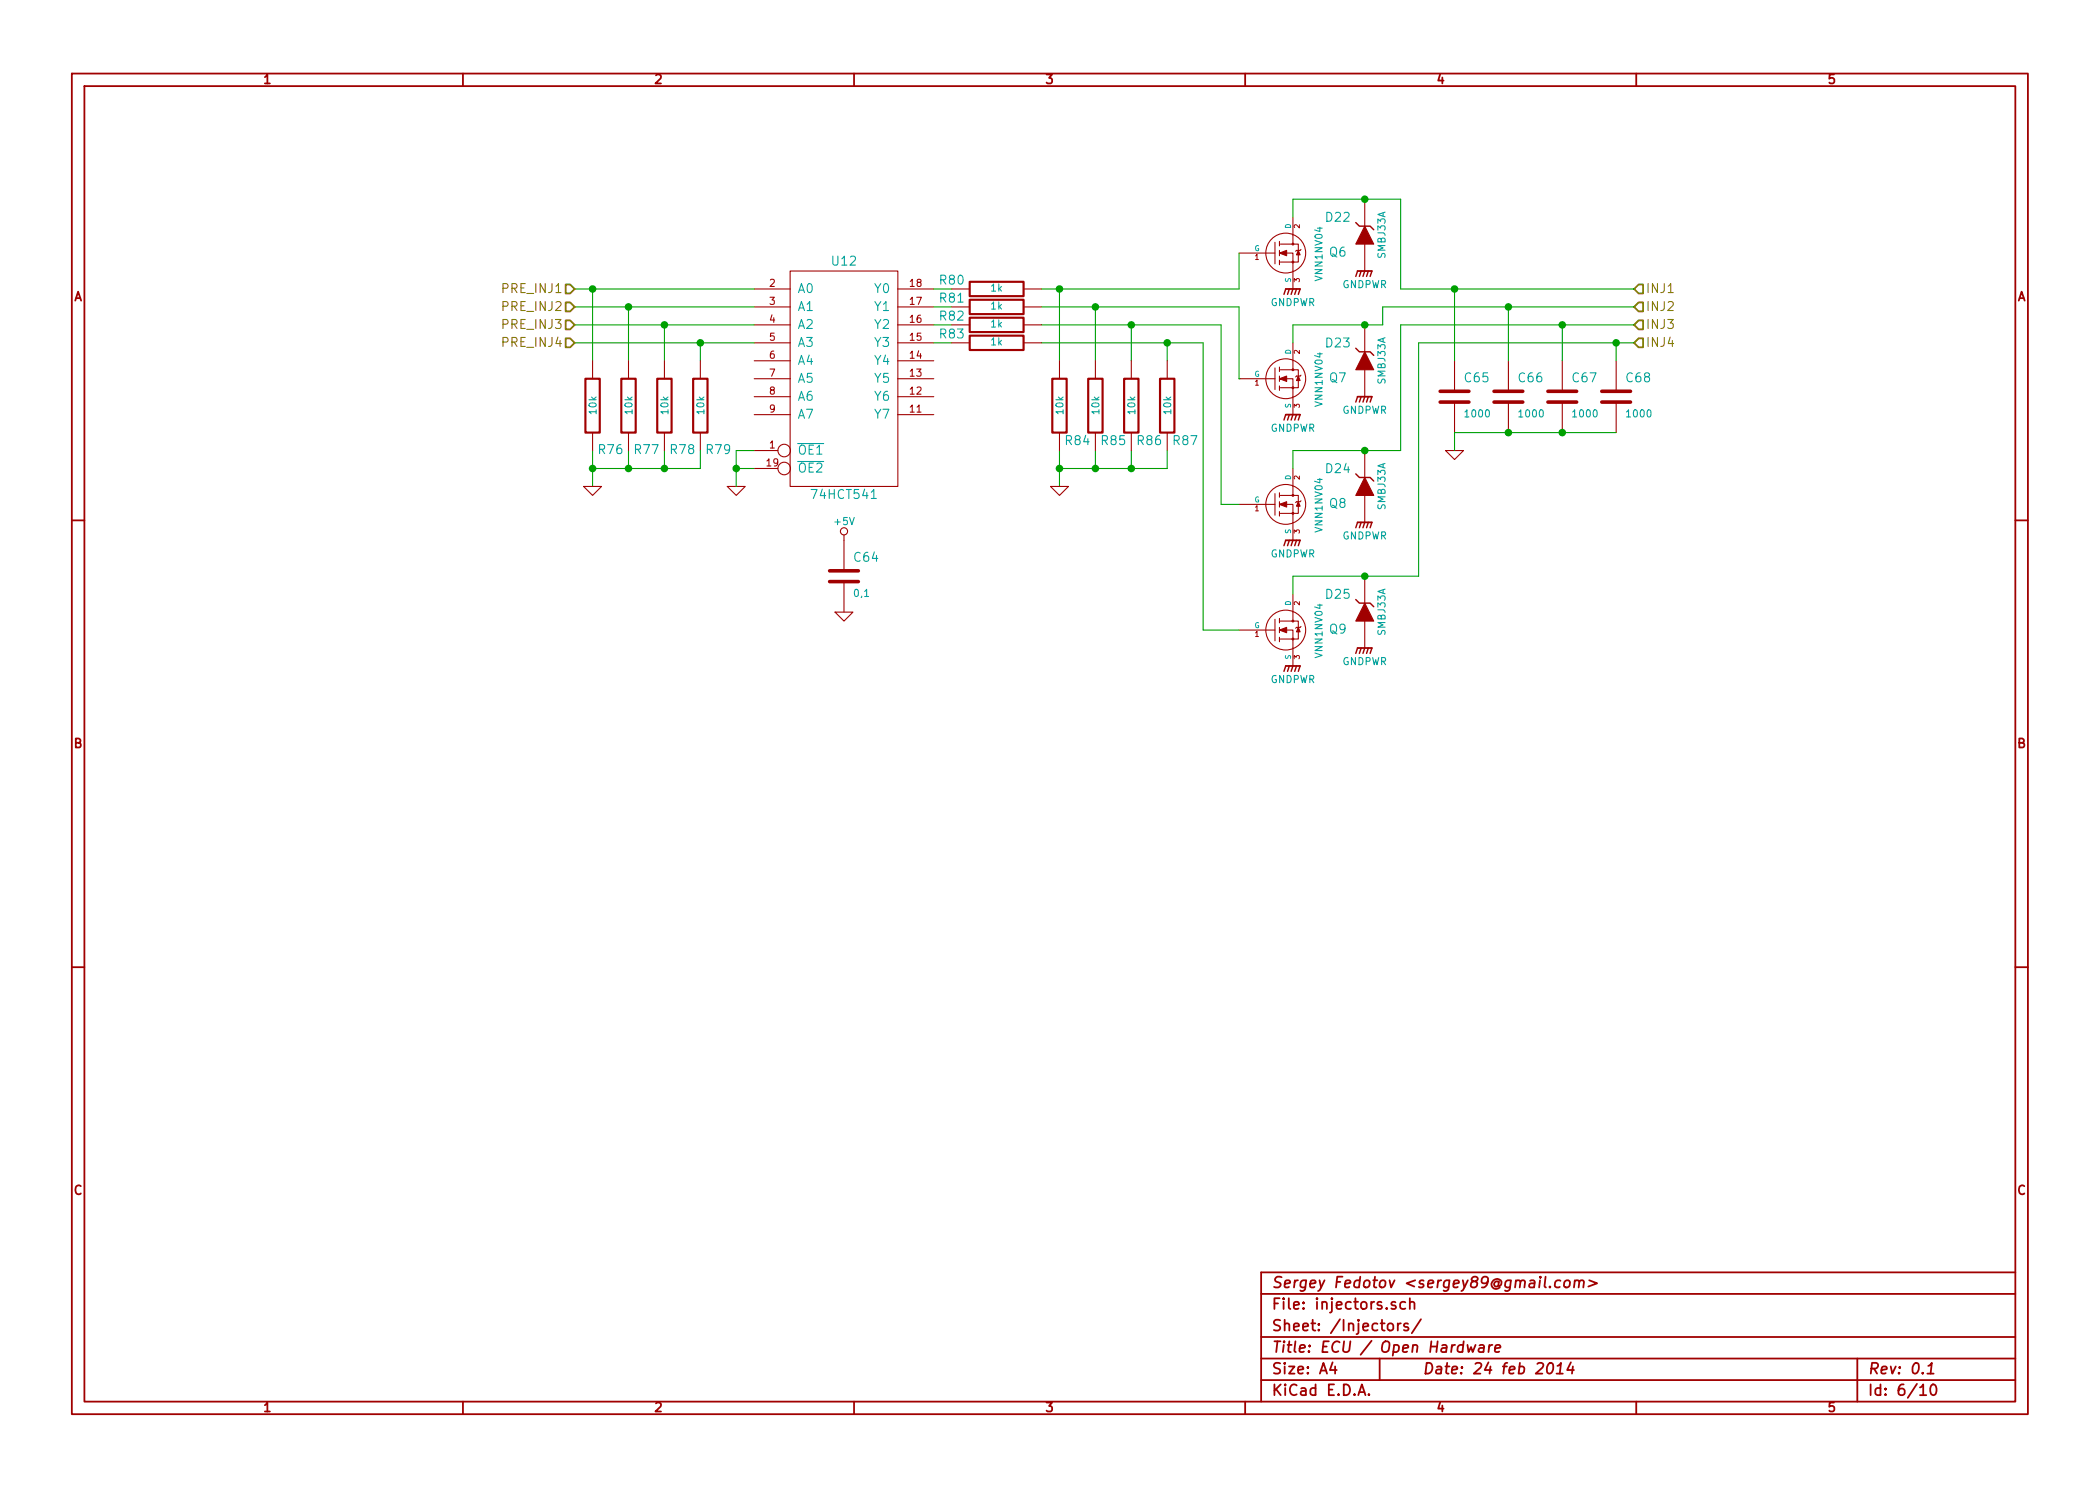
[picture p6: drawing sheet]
EESchema Schematic File Version 2
LIBS:openecu
LIBS:openecu-cache
EELAYER 27 0
EELAYER END
$Descr A4 11693 8268
encoding utf-8
Sheet 6 10
Title "ECU / Open Hardware"
Date "24 feb 2014"
Rev "0.1"
Comp "Sergey Fedotov <sergey89@gmail.com>"
Comment1 ""
Comment2 ""
Comment3 ""
Comment4 ""
$EndDescr
$Comp
L 74HCT541 U12
U 1 1
P 4700 2100
F 0 "U12" H 4700 2750 50  0000 C CNN
F 1 "74HCT541" H 4700 1450 50  0000 C CNN
F 2 "~" H 5900 2950 60  0000 C CNN
F 3 "~" H 5900 2950 60  0000 C CNN
	1    4700 2100
	1    0    0    -1  
$EndComp
$Comp
L GND #PWR109
U 1 1
P 4100 2700
F 0 "#PWR109" H 4100 2700 30  0001 C CNN
F 1 "GND" H 4100 2630 30  0001 C CNN
F 2 "~" H 4100 2700 60  0000 C CNN
F 3 "~" H 4100 2700 60  0000 C CNN
	1    4100 2700
	1    0    0    -1  
$EndComp
$Comp
L VNN1NV04 Q6
U 1 1
P 7100 1400
F 0 "Q6" H 7500 1400 50  0000 R CNN
F 1 "VNN1NV04" V 7350 1550 40  0000 R CNN
F 2 "SOT223" H 6950 1500 29  0001 C CNN
F 3 "~" H 7100 1400 60  0000 C CNN
	1    7100 1400
	1    0    0    -1  
$EndComp
$Comp
L GNDPWR #PWR113
U 1 1
P 7200 1600
F 0 "#PWR113" H 7200 1650 40  0001 C CNN
F 1 "GNDPWR" H 7200 1520 40  0000 C CNN
F 2 "~" H 7200 1600 60  0000 C CNN
F 3 "~" H 7200 1600 60  0000 C CNN
	1    7200 1600
	1    0    0    -1  
$EndComp
$Comp
L VNN1NV04 Q7
U 1 1
P 7100 2100
F 0 "Q7" H 7500 2100 50  0000 R CNN
F 1 "VNN1NV04" V 7350 2250 40  0000 R CNN
F 2 "SOT223" H 6950 2200 29  0001 C CNN
F 3 "~" H 7100 2100 60  0000 C CNN
	1    7100 2100
	1    0    0    -1  
$EndComp
$Comp
L GNDPWR #PWR114
U 1 1
P 7200 2300
F 0 "#PWR114" H 7200 2350 40  0001 C CNN
F 1 "GNDPWR" H 7200 2220 40  0000 C CNN
F 2 "~" H 7200 2300 60  0000 C CNN
F 3 "~" H 7200 2300 60  0000 C CNN
	1    7200 2300
	1    0    0    -1  
$EndComp
$Comp
L VNN1NV04 Q8
U 1 1
P 7100 2800
F 0 "Q8" H 7500 2800 50  0000 R CNN
F 1 "VNN1NV04" V 7350 2950 40  0000 R CNN
F 2 "SOT223" H 6950 2900 29  0001 C CNN
F 3 "~" H 7100 2800 60  0000 C CNN
	1    7100 2800
	1    0    0    -1  
$EndComp
$Comp
L GNDPWR #PWR115
U 1 1
P 7200 3000
F 0 "#PWR115" H 7200 3050 40  0001 C CNN
F 1 "GNDPWR" H 7200 2920 40  0000 C CNN
F 2 "~" H 7200 3000 60  0000 C CNN
F 3 "~" H 7200 3000 60  0000 C CNN
	1    7200 3000
	1    0    0    -1  
$EndComp
$Comp
L VNN1NV04 Q9
U 1 1
P 7100 3500
F 0 "Q9" H 7500 3500 50  0000 R CNN
F 1 "VNN1NV04" V 7350 3650 40  0000 R CNN
F 2 "SOT223" H 6950 3600 29  0001 C CNN
F 3 "~" H 7100 3500 60  0000 C CNN
	1    7100 3500
	1    0    0    -1  
$EndComp
$Comp
L GNDPWR #PWR116
U 1 1
P 7200 3700
F 0 "#PWR116" H 7200 3750 40  0001 C CNN
F 1 "GNDPWR" H 7200 3620 40  0000 C CNN
F 2 "~" H 7200 3700 60  0000 C CNN
F 3 "~" H 7200 3700 60  0000 C CNN
	1    7200 3700
	1    0    0    -1  
$EndComp
Text HLabel 9100 1600 2    50   Input ~ 0
INJ1
Text HLabel 9100 1700 2    50   Input ~ 0
INJ2
Text HLabel 9100 1800 2    50   Input ~ 0
INJ3
Text HLabel 9100 1900 2    50   Input ~ 0
INJ4
Wire Wire Line
	4100 2500 4100 2600
Wire Wire Line
	4100 2600 4100 2700
Wire Wire Line
	4100 2500 4200 2500
Wire Wire Line
	4200 2600 4100 2600
Connection ~ 4100 2600
Wire Wire Line
	5200 1600 5300 1600
Wire Wire Line
	5200 1700 5300 1700
Wire Wire Line
	5200 1800 5300 1800
Wire Wire Line
	5200 1900 5300 1900
Wire Wire Line
	5900 2000 5900 1600
Wire Wire Line
	5800 1600 5900 1600
Wire Wire Line
	5900 1600 6900 1600
Wire Wire Line
	6100 2000 6100 1700
Wire Wire Line
	5800 1700 6100 1700
Wire Wire Line
	6100 1700 6900 1700
Wire Wire Line
	6300 2000 6300 1800
Wire Wire Line
	5800 1800 6300 1800
Wire Wire Line
	6300 1800 6800 1800
Wire Wire Line
	6500 2000 6500 1900
Wire Wire Line
	5800 1900 6500 1900
Wire Wire Line
	6500 1900 6700 1900
Wire Wire Line
	7200 1100 7600 1100
Wire Wire Line
	7600 1100 7800 1100
Wire Wire Line
	7200 1100 7200 1200
Wire Wire Line
	7200 1800 7600 1800
Wire Wire Line
	7600 1800 7700 1800
Wire Wire Line
	7200 1800 7200 1900
Wire Wire Line
	7200 2500 7600 2500
Wire Wire Line
	7600 2500 7800 2500
Wire Wire Line
	7200 2500 7200 2600
Wire Wire Line
	7200 3200 7600 3200
Wire Wire Line
	7600 3200 7900 3200
Wire Wire Line
	7200 3200 7200 3300
Wire Wire Line
	6900 3500 6700 3500
Wire Wire Line
	6700 3500 6700 1900
Connection ~ 6500 1900
Wire Wire Line
	6800 1800 6800 2800
Wire Wire Line
	6800 2800 6900 2800
Connection ~ 6300 1800
Wire Wire Line
	6900 2100 6900 2100
Wire Wire Line
	6900 1700 6900 2100
Connection ~ 6100 1700
Wire Wire Line
	6900 1600 6900 1400
Connection ~ 5900 1600
Wire Wire Line
	5900 2600 6100 2600
Wire Wire Line
	6100 2600 6300 2600
Wire Wire Line
	6300 2600 6500 2600
Wire Wire Line
	6300 2500 6300 2600
Connection ~ 6300 2600
Wire Wire Line
	6100 2500 6100 2600
Connection ~ 6100 2600
Wire Wire Line
	7800 1100 7800 1600
Wire Wire Line
	7800 1600 8100 1600
Wire Wire Line
	8100 1600 9100 1600
Wire Wire Line
	7900 1900 9000 1900
Wire Wire Line
	9000 1900 9100 1900
Wire Wire Line
	7800 2500 7800 1800
Wire Wire Line
	7800 1800 8700 1800
Wire Wire Line
	8700 1800 9100 1800
Wire Wire Line
	7900 3200 7900 1900
Wire Wire Line
	5900 2500 5900 2600
Wire Wire Line
	5900 2600 5900 2700
Wire Wire Line
	3300 2600 3500 2600
Wire Wire Line
	3500 2600 3700 2600
Wire Wire Line
	3700 2600 3900 2600
Wire Wire Line
	3700 2500 3700 2600
Connection ~ 3700 2600
Wire Wire Line
	3500 2500 3500 2600
Connection ~ 3500 2600
Wire Wire Line
	3300 2500 3300 2600
Wire Wire Line
	3300 2600 3300 2700
Wire Wire Line
	3200 1900 3900 1900
Wire Wire Line
	3900 1900 4200 1900
Wire Wire Line
	3200 1800 3700 1800
Wire Wire Line
	3700 1800 4200 1800
Wire Wire Line
	3200 1700 3500 1700
Wire Wire Line
	3500 1700 4200 1700
Wire Wire Line
	3200 1600 3300 1600
Wire Wire Line
	3300 1600 4200 1600
Wire Wire Line
	3300 2000 3300 1600
Connection ~ 3300 1600
Wire Wire Line
	3500 2000 3500 1700
Connection ~ 3500 1700
Wire Wire Line
	3700 2000 3700 1800
Connection ~ 3700 1800
Wire Wire Line
	3900 2000 3900 1900
Connection ~ 3900 1900
Text HLabel 3200 1600 0    50   Input ~ 0
PRE_INJ1
Text HLabel 3200 1700 0    50   Input ~ 0
PRE_INJ2
Text HLabel 3200 1800 0    50   Input ~ 0
PRE_INJ3
Text HLabel 3200 1900 0    50   Input ~ 0
PRE_INJ4
$Comp
L +5V #PWR110
U 1 1
P 4700 3000
F 0 "#PWR110" H 4700 3090 20  0001 C CNN
F 1 "+5V" H 4700 3100 40  0000 C CNN
F 2 "~" H 4700 3000 60  0000 C CNN
F 3 "~" H 4700 3000 60  0000 C CNN
	1    4700 3000
	1    0    0    -1  
$EndComp
$Comp
L GND #PWR111
U 1 1
P 4700 3400
F 0 "#PWR111" H 4700 3400 30  0001 C CNN
F 1 "GND" H 4700 3330 30  0001 C CNN
F 2 "~" H 4700 3400 60  0000 C CNN
F 3 "~" H 4700 3400 60  0000 C CNN
	1    4700 3400
	1    0    0    -1  
$EndComp
$Comp
L SMBJ33A D24
U 1 1
P 7600 2700
F 0 "D24" V 7700 2850 50  0000 C CNN
F 1 "SMBJ33A" H 7600 2600 40  0000 C CNN
F 2 "~" H 7600 2700 60  0000 C CNN
F 3 "~" H 7600 2700 60  0000 C CNN
	1    7600 2700
	0    -1   -1   0   
$EndComp
$Comp
L GNDPWR #PWR119
U 1 1
P 7600 2900
F 0 "#PWR119" H 7600 2950 40  0001 C CNN
F 1 "GNDPWR" H 7600 2820 40  0000 C CNN
F 2 "~" H 7600 2900 60  0000 C CNN
F 3 "~" H 7600 2900 60  0000 C CNN
	1    7600 2900
	1    0    0    -1  
$EndComp
Connection ~ 7600 2500
$Comp
L SMBJ33A D23
U 1 1
P 7600 2000
F 0 "D23" V 7700 2150 50  0000 C CNN
F 1 "SMBJ33A" H 7600 1900 40  0000 C CNN
F 2 "~" H 7600 2000 60  0000 C CNN
F 3 "~" H 7600 2000 60  0000 C CNN
	1    7600 2000
	0    -1   -1   0   
$EndComp
$Comp
L GNDPWR #PWR118
U 1 1
P 7600 2200
F 0 "#PWR118" H 7600 2250 40  0001 C CNN
F 1 "GNDPWR" H 7600 2120 40  0000 C CNN
F 2 "~" H 7600 2200 60  0000 C CNN
F 3 "~" H 7600 2200 60  0000 C CNN
	1    7600 2200
	1    0    0    -1  
$EndComp
$Comp
L SMBJ33A D22
U 1 1
P 7600 1300
F 0 "D22" V 7700 1450 50  0000 C CNN
F 1 "SMBJ33A" H 7600 1200 40  0000 C CNN
F 2 "~" H 7600 1300 60  0000 C CNN
F 3 "~" H 7600 1300 60  0000 C CNN
	1    7600 1300
	0    -1   -1   0   
$EndComp
$Comp
L GNDPWR #PWR117
U 1 1
P 7600 1500
F 0 "#PWR117" H 7600 1550 40  0001 C CNN
F 1 "GNDPWR" H 7600 1420 40  0000 C CNN
F 2 "~" H 7600 1500 60  0000 C CNN
F 3 "~" H 7600 1500 60  0000 C CNN
	1    7600 1500
	1    0    0    -1  
$EndComp
Connection ~ 7600 1800
Connection ~ 7600 1100
Wire Wire Line
	7700 1800 7700 1700
Wire Wire Line
	7700 1700 8400 1700
Wire Wire Line
	8400 1700 9100 1700
$Comp
L SMBJ33A D25
U 1 1
P 7600 3400
F 0 "D25" V 7700 3550 50  0000 C CNN
F 1 "SMBJ33A" H 7600 3300 40  0000 C CNN
F 2 "~" H 7600 3400 60  0000 C CNN
F 3 "~" H 7600 3400 60  0000 C CNN
	1    7600 3400
	0    -1   -1   0   
$EndComp
$Comp
L GNDPWR #PWR120
U 1 1
P 7600 3600
F 0 "#PWR120" H 7600 3650 40  0001 C CNN
F 1 "GNDPWR" H 7600 3520 40  0000 C CNN
F 2 "~" H 7600 3600 60  0000 C CNN
F 3 "~" H 7600 3600 60  0000 C CNN
	1    7600 3600
	1    0    0    -1  
$EndComp
Connection ~ 7600 3200
$Comp
L R R76
U 1 1
P 3300 2250
F 0 "R76" H 3400 2000 50  0000 C CNN
F 1 "10k" V 3307 2251 40  0000 C CNN
F 2 "~" V 3230 2250 30  0000 C CNN
F 3 "~" H 3300 2250 30  0000 C CNN
	1    3300 2250
	1    0    0    -1  
$EndComp
$Comp
L R R77
U 1 1
P 3500 2250
F 0 "R77" H 3600 2000 50  0000 C CNN
F 1 "10k" V 3507 2251 40  0000 C CNN
F 2 "~" V 3430 2250 30  0000 C CNN
F 3 "~" H 3500 2250 30  0000 C CNN
	1    3500 2250
	1    0    0    -1  
$EndComp
$Comp
L R R78
U 1 1
P 3700 2250
F 0 "R78" H 3800 2000 50  0000 C CNN
F 1 "10k" V 3707 2251 40  0000 C CNN
F 2 "~" V 3630 2250 30  0000 C CNN
F 3 "~" H 3700 2250 30  0000 C CNN
	1    3700 2250
	1    0    0    -1  
$EndComp
$Comp
L R R79
U 1 1
P 3900 2250
F 0 "R79" H 4000 2000 50  0000 C CNN
F 1 "10k" V 3907 2251 40  0000 C CNN
F 2 "~" V 3830 2250 30  0000 C CNN
F 3 "~" H 3900 2250 30  0000 C CNN
	1    3900 2250
	1    0    0    -1  
$EndComp
$Comp
L R R84
U 1 1
P 5900 2250
F 0 "R84" H 6000 2050 50  0000 C CNN
F 1 "10k" V 5907 2251 40  0000 C CNN
F 2 "~" V 5830 2250 30  0000 C CNN
F 3 "~" H 5900 2250 30  0000 C CNN
	1    5900 2250
	1    0    0    -1  
$EndComp
$Comp
L R R85
U 1 1
P 6100 2250
F 0 "R85" H 6200 2050 50  0000 C CNN
F 1 "10k" V 6107 2251 40  0000 C CNN
F 2 "~" V 6030 2250 30  0000 C CNN
F 3 "~" H 6100 2250 30  0000 C CNN
	1    6100 2250
	1    0    0    -1  
$EndComp
$Comp
L R R86
U 1 1
P 6300 2250
F 0 "R86" H 6400 2050 50  0000 C CNN
F 1 "10k" V 6307 2251 40  0000 C CNN
F 2 "~" V 6230 2250 30  0000 C CNN
F 3 "~" H 6300 2250 30  0000 C CNN
	1    6300 2250
	1    0    0    -1  
$EndComp
$Comp
L R R87
U 1 1
P 6500 2250
F 0 "R87" H 6600 2050 50  0000 C CNN
F 1 "10k" V 6507 2251 40  0000 C CNN
F 2 "~" V 6430 2250 30  0000 C CNN
F 3 "~" H 6500 2250 30  0000 C CNN
	1    6500 2250
	1    0    0    -1  
$EndComp
$Comp
L R R80
U 1 1
P 5550 1600
F 0 "R80" V 5600 1850 50  0000 C CNN
F 1 "1k" V 5557 1601 40  0000 C CNN
F 2 "~" V 5480 1600 30  0000 C CNN
F 3 "~" H 5550 1600 30  0000 C CNN
	1    5550 1600
	0    -1   -1   0   
$EndComp
$Comp
L R R81
U 1 1
P 5550 1700
F 0 "R81" V 5600 1950 50  0000 C CNN
F 1 "1k" V 5557 1701 40  0000 C CNN
F 2 "~" V 5480 1700 30  0000 C CNN
F 3 "~" H 5550 1700 30  0000 C CNN
	1    5550 1700
	0    -1   -1   0   
$EndComp
$Comp
L R R82
U 1 1
P 5550 1800
F 0 "R82" V 5600 2050 50  0000 C CNN
F 1 "1k" V 5557 1801 40  0000 C CNN
F 2 "~" V 5480 1800 30  0000 C CNN
F 3 "~" H 5550 1800 30  0000 C CNN
	1    5550 1800
	0    -1   -1   0   
$EndComp
$Comp
L R R83
U 1 1
P 5550 1900
F 0 "R83" V 5600 2150 50  0000 C CNN
F 1 "1k" V 5557 1901 40  0000 C CNN
F 2 "~" V 5480 1900 30  0000 C CNN
F 3 "~" H 5550 1900 30  0000 C CNN
	1    5550 1900
	0    -1   -1   0   
$EndComp
$Comp
L C C64
U 1 1
P 4700 3200
F 0 "C64" H 4750 3300 50  0000 L CNN
F 1 "0,1" H 4750 3100 40  0000 L CNN
F 2 "~" H 4738 3050 30  0000 C CNN
F 3 "~" H 4700 3200 60  0000 C CNN
	1    4700 3200
	1    0    0    -1  
$EndComp
Wire Wire Line
	6500 2600 6500 2500
Wire Wire Line
	3900 2600 3900 2500
$Comp
L GND #PWR108
U 1 1
P 3300 2700
F 0 "#PWR108" H 3300 2700 30  0001 C CNN
F 1 "GND" H 3300 2630 30  0001 C CNN
F 2 "~" H 3300 2700 60  0000 C CNN
F 3 "~" H 3300 2700 60  0000 C CNN
	1    3300 2700
	1    0    0    -1  
$EndComp
Connection ~ 3300 2600
$Comp
L GND #PWR112
U 1 1
P 5900 2700
F 0 "#PWR112" H 5900 2700 30  0001 C CNN
F 1 "GND" H 5900 2630 30  0001 C CNN
F 2 "~" H 5900 2700 60  0000 C CNN
F 3 "~" H 5900 2700 60  0000 C CNN
	1    5900 2700
	1    0    0    -1  
$EndComp
Connection ~ 5900 2600
$Comp
L C C65
U 1 1
P 8100 2200
F 0 "C65" H 8150 2300 50  0000 L CNN
F 1 "1000" H 8150 2100 40  0000 L CNN
F 2 "~" H 8138 2050 30  0000 C CNN
F 3 "~" H 8100 2200 60  0000 C CNN
	1    8100 2200
	1    0    0    -1  
$EndComp
$Comp
L C C66
U 1 1
P 8400 2200
F 0 "C66" H 8450 2300 50  0000 L CNN
F 1 "1000" H 8450 2100 40  0000 L CNN
F 2 "~" H 8438 2050 30  0000 C CNN
F 3 "~" H 8400 2200 60  0000 C CNN
	1    8400 2200
	1    0    0    -1  
$EndComp
$Comp
L C C67
U 1 1
P 8700 2200
F 0 "C67" H 8750 2300 50  0000 L CNN
F 1 "1000" H 8750 2100 40  0000 L CNN
F 2 "~" H 8738 2050 30  0000 C CNN
F 3 "~" H 8700 2200 60  0000 C CNN
	1    8700 2200
	1    0    0    -1  
$EndComp
$Comp
L C C68
U 1 1
P 9000 2200
F 0 "C68" H 9050 2300 50  0000 L CNN
F 1 "1000" H 9050 2100 40  0000 L CNN
F 2 "~" H 9038 2050 30  0000 C CNN
F 3 "~" H 9000 2200 60  0000 C CNN
	1    9000 2200
	1    0    0    -1  
$EndComp
Wire Wire Line
	9000 2000 9000 1900
Connection ~ 9000 1900
Wire Wire Line
	8700 2000 8700 1800
Connection ~ 8700 1800
Wire Wire Line
	8400 2000 8400 1700
Connection ~ 8400 1700
Wire Wire Line
	8100 2000 8100 1600
Connection ~ 8100 1600
$Comp
L GND #PWR121
U 1 1
P 8100 2500
F 0 "#PWR121" H 8100 2500 30  0001 C CNN
F 1 "GND" H 8100 2430 30  0001 C CNN
F 2 "~" H 8100 2500 60  0000 C CNN
F 3 "~" H 8100 2500 60  0000 C CNN
	1    8100 2500
	1    0    0    -1  
$EndComp
Wire Wire Line
	8100 2500 8100 2400
Wire Wire Line
	8100 2400 8400 2400
Wire Wire Line
	8400 2400 8700 2400
Wire Wire Line
	8700 2400 9000 2400
Connection ~ 8400 2400
Connection ~ 8700 2400
$EndSCHEMATC
